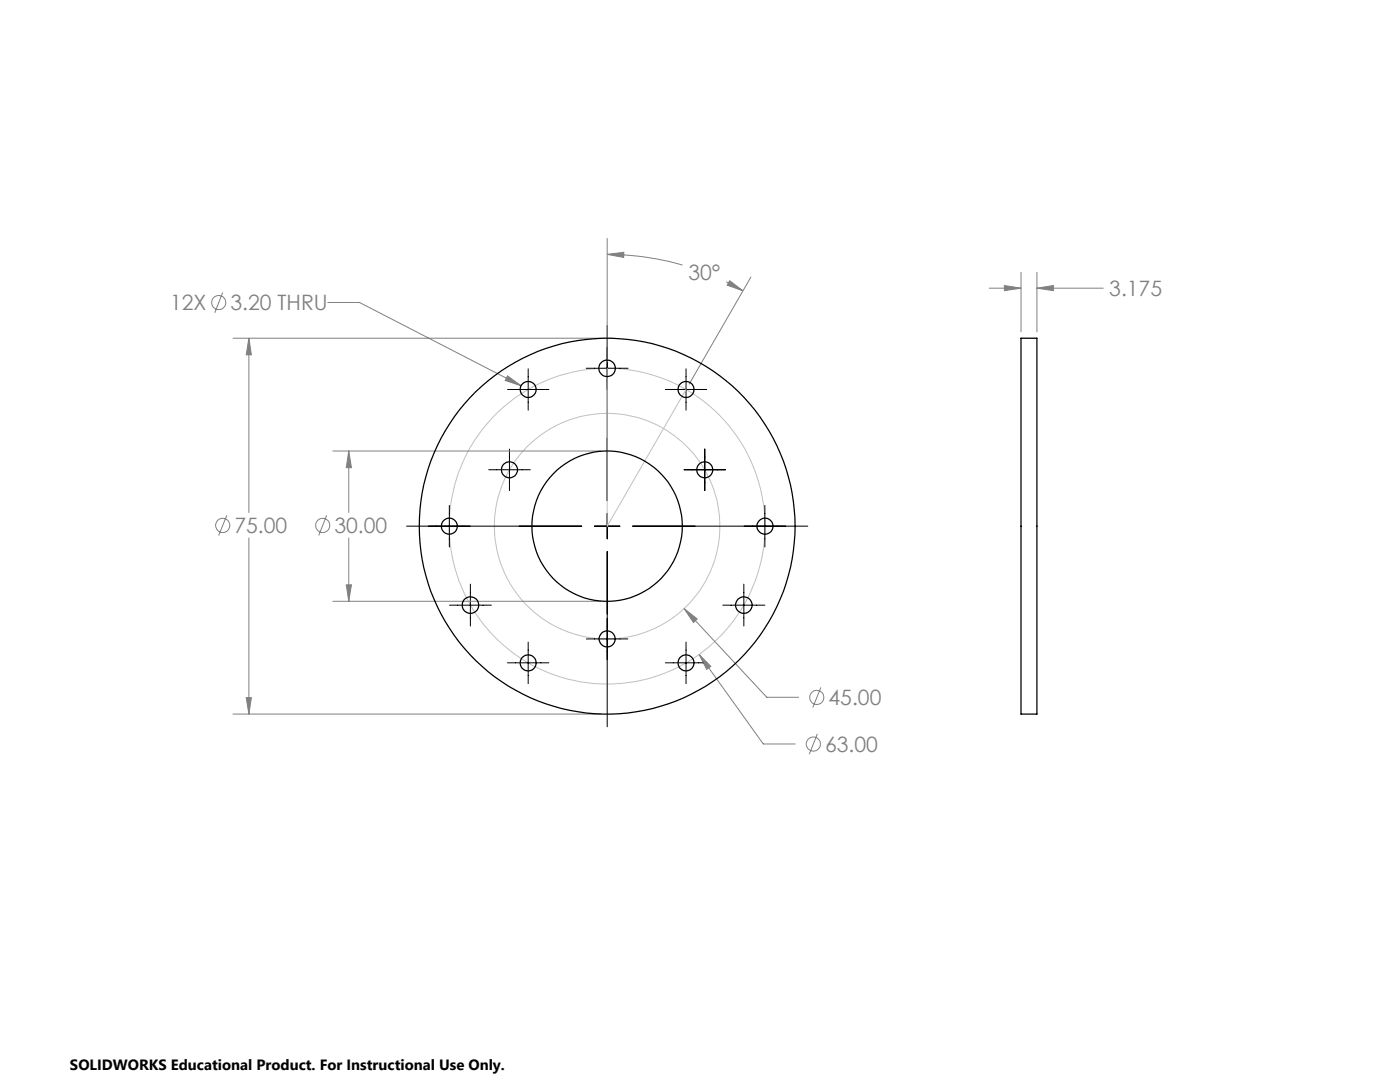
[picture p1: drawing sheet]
<svg xmlns="http://www.w3.org/2000/svg" width="279mm" height="216mm" viewBox="0 0 279 216" stroke-linecap="round" stroke-linejoin="round" font-family="sans-serif">
<g fill="none" stroke="#808080" stroke-width=".2">
<path d="M44.4 58.3l-1.5 4.1M121.2 50.8l3.3-.5v1.1zM121.2 50.8a54.2 54.2 0 0 1 15 2.1M121.2 47.6v24.6M144.9 56.2l3.4 1.8M145.6 56l2.7 2-3.2-1.1zM149.9 55.3l-12.4 21.3M197.4 57.5h6.4M200.4 57l3.4 .5-3.4 .5zM203.8 54.3v11.9M206.9 57.5l3.3-.5v1zM206.9 54.3v11.9"/>
<path d="M206.9 57.5h13.3M46.5 67.5h73.4M49.7 67.5v34.8M49.7 67.5l.5 3.3h-1.1zM65.4 60.4h6.4l32.2 16.6M101.3 75l2.7 2-3.2-1.1zM66.4 90h53.5M69.6 90v12.3M69.6 90l.5 3.3h-1zM45.3 102.8l-1.7 4.1M49.7 107.4v35.1M65.2 102.8l-1.6 4.1"/>
<path d="M66.4 120h53.5M69.1 116.7h1l-.5 3.3zM69.6 107.4v12.6M49.1 139.2h1.1l-.5 3.3zM136.5 121.4l2.6 2.1-.7 .7zM136.5 121.4l16.5 17.7h6.4M139.5 130.6l2.4 2.4-.9 .6zM139.5 130.6l12.8 17.8h6.4M163.8 137.2l-1.6 4M46.5 142.5h73.4M163.1 146.4l-1.6 4.1"/>
<circle cx="43.6" cy="60.4" r="1.4"/>
<circle cx="44.4" cy="104.8" r="1.42"/>
<circle cx="64.4" cy="104.8" r="1.42"/>
<circle cx="163" cy="139.2" r="1.42"/>
<circle cx="162.3" cy="148.5" r="1.41"/>
</g>
<g fill="none" stroke="#c0c0c0" stroke-width=".2">
<path d="M121.2 73.5v31.5l15.7-27.3"/>
<circle cx="121.1" cy="105" r="22.5"/>
<circle cx="121.2" cy="105" r="31.5"/>
</g>
<g fill="none" stroke="#000" stroke-width=".2">
<path d="M101.3 77.7h8.2M105.4 73.6v8.2M117 73.5h8.3M121.2 64.9v35M132.8 77.7h8.2M136.9 73.6v8.2M97.5 93.7h8.3M101.7 89.6v8.3M136.5 93.7h8.3M140.7 89.6v8.3M81.1 105h35M89.7 100.9v8.2"/>
<path d="M93.9 116.6v8.3M118.6 105h5.1M121.2 102.4v5.1M121.2 110.1v34.9M126.3 105h34.9M148.4 116.6v8.3M152.6 100.9v8.2M89.7 120.8h8.4M101.3 132.3h8.2M105.4 128.1v8.3M117 127.5h8.3M132.8 132.3h8.2"/>
<path d="M136.9 128.1v8.3M144.3 120.8h8.3"/>
</g>
<g fill="#808080">
<path d="M139.5 130.6l1.5 3 .9-.6zM136.5 121.4l1.9 2.8 .7-.7zM145.6 56l2.7 2-3.2-1.1zM121.2 50.8l3.3-.5v1.1z"/>
<path d="M49.7 67.5l.5 3.3h-1.1zM49.1 139.2h1.1l-.5 3.3zM69.6 90l.5 3.3h-1zM69.1 116.7h1l-.5 3.3zM101.3 75l-.5 .9 3.2 1.1zM206.9 57.5l3.3-.5v1zM200.4 57l3.4 .5-3.4 .5z"/>
</g>
<g fill="none" stroke="#000" stroke-width=".25">
<path d="M203.8 67.5h3.1v75h-3.1z"/>
<circle cx="105.4" cy="77.7" r="1.59"/>
<circle cx="121.2" cy="73.5" r="1.65"/>
<circle cx="136.9" cy="77.7" r="1.59"/>
<circle cx="101.7" cy="93.7" r="1.61"/>
<circle cx="140.6" cy="93.7" r="1.6"/>
<circle cx="89.7" cy="105" r="1.6"/>
<circle cx="121.2" cy="105" r="37.5"/>
<circle cx="121.2" cy="105" r="15"/>
<circle cx="152.7" cy="105" r="1.6"/>
<circle cx="93.9" cy="120.7" r="1.65"/>
<circle cx="105.4" cy="132.3" r="1.6"/>
<circle cx="121.2" cy="127.5" r="1.59"/>
<circle cx="136.9" cy="132.3" r="1.6"/>
<circle cx="148.5" cy="120.7" r="1.65"/>
</g>
<g font-size="4.2" fill="#808080">
<text x="137.4" y="55.9">30°</text>
<text x="221.4" y="59.1">3.175</text>
<text x="33.9" y="61.9">12X</text>
<text x="46" y="61.9">3.20 THRU</text>
<text x="46.8" y="106.4">75.00</text>
<text x="66.7" y="106.4">30.00</text>
<text x="165.4" y="140.7">45.00</text>
<text x="164.7" y="150">63.00</text>
</g>
<text font-size="3" x="14" y="213.5">SOLIDWORKS Educational Product. For Instructional Use Only.</text>
</svg>
